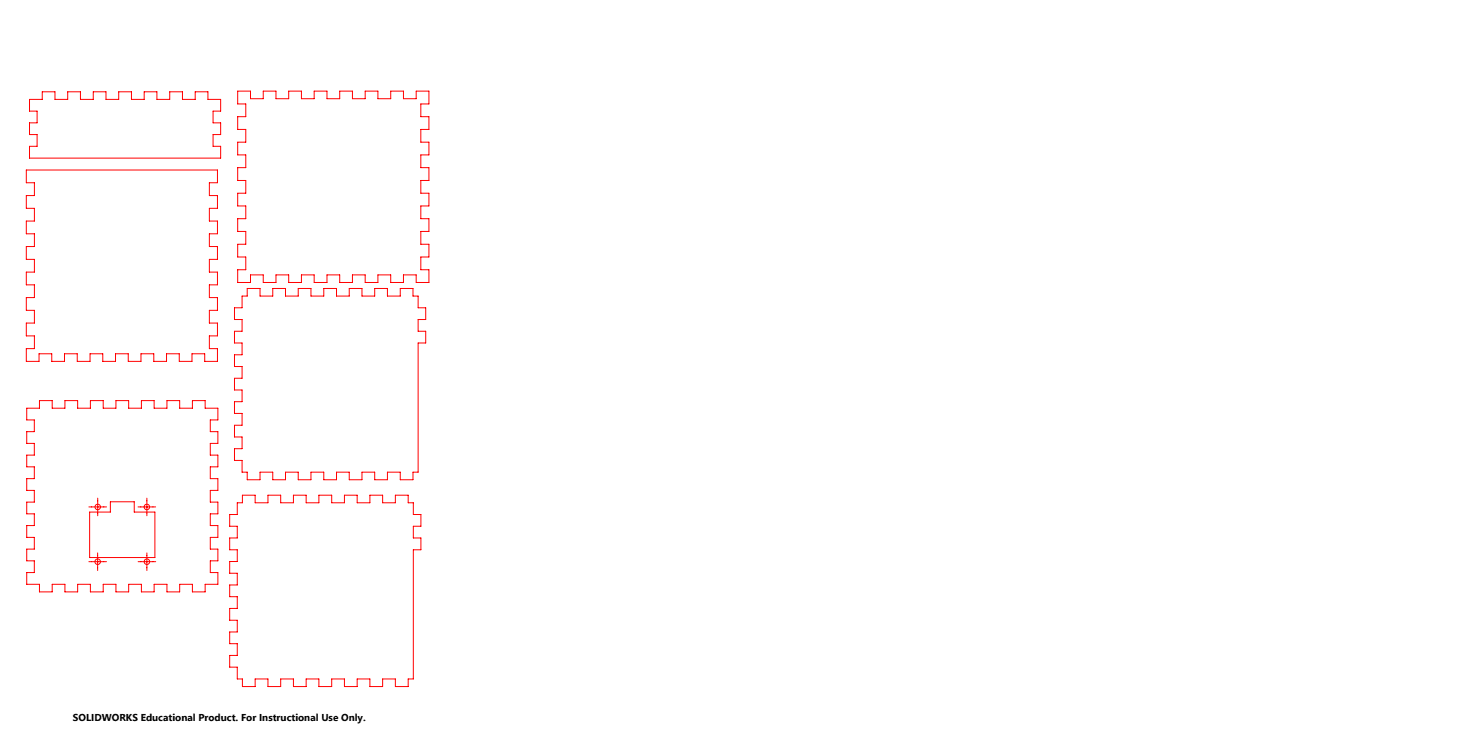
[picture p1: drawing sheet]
<svg xmlns="http://www.w3.org/2000/svg" width="610mm" height="305mm" viewBox="0 0 610 305" stroke-linecap="round" stroke-linejoin="round" font-family="sans-serif">
<g fill="none" stroke="#f00" stroke-width=".42">
<path d="M99.4 38.1h5.4v3.2h5.3v-3.2h5.4v3.2h5.3v-3.2h5.3v3.2h5.3v-3.2h5.4v3.2h5.3v-3.2h5.4v3.2h5.3v-3.2h5.3v3.2h5.4v-3.2h5.3v3.2h5.3v-3.2h5.4v5.4h-3.4v5.3h3.4v5.3h-3.4v5.3h3.4v5.4h-3.4v5.3h3.4v5.4h-3.4v5.3h3.4v5.3h-3.4v5.3h3.4v5.4h-3.4v5.3h3.4v5.4h-3.4v5.3h3.4v5.3h-5.4v-3.2h-5.3v3.2h-5.3v-3.2h-5.4v3.2h-5.3v-3.2h-5.3v3.2h-5.4v-3.2h-5.3v3.2h-5.4v-3.2h-5.3v3.2h-5.3v-3.2h-5.3v3.2h-5.4v-3.2h-5.3v3.2h-5.4v-5.3h3.4v-5.3h-3.4v-5.4h3.4v-5.3h-3.4v-5.4h3.4v-5.3h-3.4v-5.3h3.4v-5.3h-3.4v-5.4h3.4v-5.3h-3.4v-5.4h3.4v-5.3h-3.4v-5.3h3.4v-5.3h-3.4zM12.3 41.6h5.4v-3.2h5.3v3.2h5.3v-3.2h5.4v3.2h5.3v-3.2h5.3v3.2h5.4v-3.2h5.3v3.2h5.3v-3.2h5.4v3.2h5.3v-3.2h5.3v3.2h5.4v-3.2h5.3v3.2h5.3v4.9h-3.2v4.9h3.2v4.9h-3.2v4.9h3.2v4.9h-80v-4.9h3.2v-4.9h-3.2v-4.9h3.2v-4.9h-3.2zM11 71.1h80v5.3h-3.4v5.4h3.4v5.3h-3.4v5.3h3.4v5.4h-3.4v5.3h3.4v5.3h-3.4v5.4h3.4v5.3h-3.4v5.3h3.4v5.4h-3.4v5.3h3.4v5.3h-3.4v5.4h3.4v5.3h-5.3v-3.2h-5.4v3.2h-5.3v-3.2h-5.3v3.2h-5.4v-3.2h-5.3v3.2h-5.3v-3.2h-5.4v3.2h-5.3v-3.2h-5.3v3.2h-5.4v-3.2h-5.3v3.2h-5.3v-3.2h-5.4v3.2h-5.3v-5.3h3.4v-5.4h-3.4v-5.3h3.4v-5.3h-3.4v-5.4h3.4v-5.3h-3.4v-5.3h3.4v-5.4h-3.4v-5.3h3.4v-5.3h-3.4v-5.4h3.4v-5.3h-3.4v-5.3h3.4v-5.4h-3.4zM103.4 120.6h5.4v3.2h5.3v-3.2h5.4v3.2h5.3v-3.2h5.3v3.2h5.4v-3.2h5.3v3.2h5.3v-3.2h5.3v3.2h5.4v-3.2h5.3v3.2h5.4v-3.2h5.3v3.2h2.1v4.9h3.2v4.9h-3.2v4.9h3.2v4.9h-3.2v54h-2.1v3.2h-5.3v-3.2h-5.4v3.2h-5.3v-3.2h-5.4v3.2h-5.3v-3.2h-5.3v3.2h-5.3v-3.2h-5.4v3.2h-5.3v-3.2h-5.3v3.2h-5.4v-3.2h-5.3v3.2h-5.4v-3.2h-2.1v-4.9h-3.2v-4.9h3.2v-4.9h-3.2v-4.9h3.2v-4.9h-3.2v-4.9h3.2v-4.9h-3.2v-4.9h3.2v-5h-3.2v-4.9h3.2v-4.9h-3.2v-4.9h3.2v-4.9h-3.2v-4.9h3.2v-4.9h2.1zM11.2 170.7h5.3v-3.2h5.3v3.2h5.4v-3.2h5.3v3.2h5.3v-3.2h5.4v3.2h5.3v-3.2h5.3v3.2h5.4v-3.2h5.3v3.2h5.3v-3.2h5.4v3.2h5.3v-3.2h5.3v3.2h5.4v4.9h-3.2v4.9h3.2v4.9h-3.2v4.9h3.2v4.9h-3.2v4.9h3.2v4.9h-3.2v4.9h3.2v4.9h-3.2v4.9h3.2v5h-3.2v4.9h3.2v4.9h-3.2v4.9h3.2v4.9h-5.4v3.2h-5.3v-3.2h-5.3v3.2h-5.4v-3.2h-5.3v3.2h-5.3v-3.2h-5.4v3.2h-5.3v-3.2h-5.3v3.2h-5.4v-3.2h-5.3v3.2h-5.3v-3.2h-5.4v3.2h-5.3v-3.2h-5.3v-4.9h3.2v-4.9h-3.2v-4.9h3.2v-4.9h-3.2v-5h3.2v-4.9h-3.2v-4.9h3.2v-4.9h-3.2v-4.9h3.2v-4.9h-3.2v-4.9h3.2v-4.9h-3.2v-4.9h3.2v-4.9h-3.2zM37.2 211.9h7.4M37.5 214.1h8.7v-4.3h10v4.3h8.6v19h-27.3zM40.9 208.3v7.4M57.7 211.9h7.4M61.5 208.3v7.4M101.4 207h5.4v3.2h5.3v-3.2h5.3v3.2h5.4v-3.2h5.3v3.2h5.3v-3.2h5.4v3.2h5.3v-3.2h5.3v3.2h5.4v-3.2h5.3v3.2h5.3v-3.2h5.4v3.2h2.1v4.9h3.2v4.9h-3.2v4.9h3.2v5h-3.2v54h-2.1v3.2h-5.4v-3.2h-5.3v3.2h-5.3v-3.2h-5.4v3.2h-5.3v-3.2h-5.3v3.2h-5.4v-3.2h-5.3v3.2h-5.3v-3.2h-5.4v3.2h-5.3v-3.2h-5.3v3.2h-5.4v-3.2h-2.1v-5h-3.2v-4.9h3.2v-4.9h-3.2v-4.9h3.2v-4.9h-3.2v-4.9h3.2v-4.9h-3.2v-4.9h3.2v-4.9h-3.2v-4.9h3.2v-4.9h-3.2v-5h3.2v-4.9h-3.2v-4.9h3.2v-4.9h2.1zM37.2 234.8h7.4"/>
<path d="M40.9 231.2v7.3M57.8 234.8h7.4M61.5 231.2v7.3"/>
<circle cx="40.9" cy="212" r="1.16"/>
<circle cx="61.4" cy="212" r="1.16"/>
<circle cx="40.9" cy="234.9" r="1.16"/>
<circle cx="61.5" cy="234.9" r="1.16"/>
</g>
<text font-size="4.2" x="30.5" y="301.4">SOLIDWORKS Educational Product. For Instructional Use Only.</text>
</svg>
